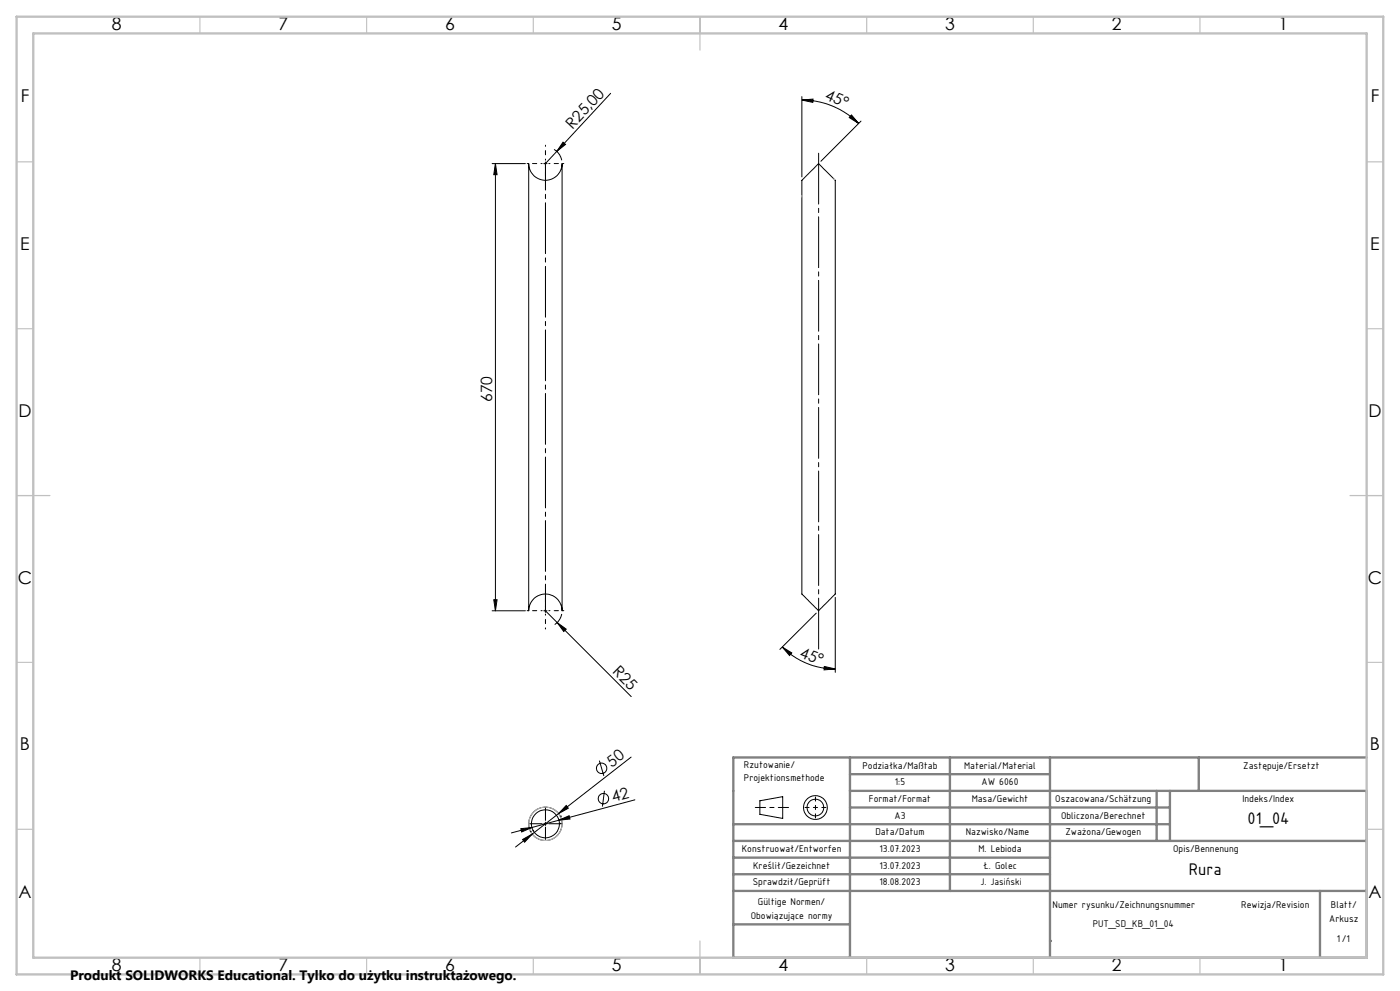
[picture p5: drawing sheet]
<svg xmlns="http://www.w3.org/2000/svg" width="420mm" height="297mm" viewBox="0 0 420 297" stroke-linecap="round" stroke-linejoin="round" font-family="sans-serif">
<g fill="none" stroke="#000" stroke-width=".3">
<path d="M183.2 28l-19.6 21M240.6 29v24M240.6 30l3.3-.3-.1 1zM240.6 30a24.2 24.2 0 0 1 17 7M255.4 34.5l2.2 2.5-2.8-1.8zM258.3 36.3l-12 12M147.6 49h10M148.6 49l.5 3.3h-1zM148.6 49v134.1M158.6 49a5 5 0 0 0 5 5 5 5 0 0 0 5-5v134.1a5 5 0 0 0-5-5.1 5 5 0 0 0-5 5.1zM163.1 49h1M163.6 48.5v1"/>
<path d="M166.2 44.8l1.3 1.1 1 2.1M168.9 42.6l.8 .7-2.7 2.1zM240.6 54l5-5 5 5v124l-5 5.1-5-5.1zM148.1 179.7h1l-.5 3.4zM250.6 179v22.5M147.6 183.1h10M163.1 183.1h1M163.6 182.5v1M163.6 183.1l25.8 25.7M167.1 186.6l2.8 2-.8 .7zM168.5 184l-.7 1.8-1.4 1.4M234.7 193.9l2.8 1.8-.6 .8z"/>
<path d="M234.7 193.9a22.3 22.3 0 0 0 15.9 6.6M244.9 183.8l-10.9 10.8M247.3 199.7l3.3 .8-3.4 .3zM179.8 228l1.4 4.5M181.3 237l-.6 4.7M189.3 226.9l-29.6 23.1M190.5 239.7l-30.9 8.3M228 240l6.8-1.2v6.5l-6.8-1.3zM156.2 248.4l3.4-.4-3.1 1.3zM156.8 251.6l2.9-1.6-2.3 2.4zM159.1 249.2h.1M159.6 248l-6.2 1.6"/>
<path d="M159.7 250l-5 3.9M159.8 249h.1M163.1 246.9h1M163.6 246.4v1M167.7 245.8l3-1.3 .3 1zM167.9 246.8h.1M168.2 244.6h.1M169.9 241.4l.6 .8-2.9 1.6z"/>
<circle cx="180.5" cy="230.3" r="1.55"/>
<circle cx="181" cy="239.4" r="1.55"/>
<circle cx="163.6" cy="246.9" r="5"/>
<circle cx="163.6" cy="246.9" r="4.2"/>
<circle cx="244.6" cy="242" r="3.6"/>
<circle cx="244.6" cy="242" r="2.49"/>
</g>
<g fill="none" stroke="#c0c0c0" stroke-width=".3">
<path d="M240.6 58.5v.6M250.1 53.6l.3 .3"/>
<circle cx="163.6" cy="246.9" r="5"/>
</g>
<path d="M162.6 246.9h-3.7M163.6 247.9v3.7M163.6 245.9v-3.7M164.6 246.9h3.7" fill="none" stroke="#000" stroke-width=".3" stroke-dasharray="15.2 1.3 1.3 1.3"/>
<path d="M162.6 49h-4.5M163.6 48v-4.5M163.6 50v4.5M164.6 49h4.5M162.6 183h-4.5M163.6 182v-4.5M163.6 184v4.5M164.6 183h4.5" fill="none" stroke="#000" stroke-width=".3" stroke-dasharray="15.2 1.3 1.3 1.3" stroke-dashoffset="14.9"/>
<path d="M244.6 238.9v6.2M241.5 242h6.3" fill="none" stroke="#000" stroke-width=".3" stroke-dasharray="15.2 1.3 1.3 1.3" stroke-dashoffset="14"/>
<path d="M226.6 242h10" fill="none" stroke="#000" stroke-width=".3" stroke-dasharray="15.2 1.3 1.3 1.3" stroke-dashoffset="12.2"/>
<path d="M163.6 49v134" fill="none" stroke="#000" stroke-width=".3" stroke-dasharray="15.2 1.3 1.3 1.3" stroke-dashoffset="7.3"/>
<path d="M245.6 44.9v150.7" fill="none" stroke="#000" stroke-width=".3" stroke-dasharray="15.2 1.3 1.3 1.3" stroke-dashoffset="-1.1"/>
<g fill="none" stroke="#808080" stroke-width=".7">
<path d="M255 227v60M255 232h60M285 227v40M315 227v60M347 237v15M351 237v15M359.6 227v10M410 227h-190v60h190v-50h-155M220 247h131M220 252h190M220 257h95M255 242h96"/>
<path d="M220 262h95M220 267h190M220 277h35M396 267v20M315 282h.1"/>
</g>
<g fill="none" stroke="#c0c0c0" stroke-width=".35">
<path d="M60 5v5M110 5v5M160 5v5M210 5v10M260 5v5M310 5v5M360 5v5M5 48.5h5M410 48.5h5M5 98.5h5M410 98.5h5M5 148.5h10"/>
<path d="M405 148.5h10M5 198.5h5M410 198.5h5M5 248.5h5M410 248.5h5M60 287v5M110 287v5M160 287v5M210 282v10M260 287v5M310 287v5M360 287v5"/>
</g>
<path d="M5 5h410v287h-410zM10 10h400v277h-400z" fill="none" stroke="#c0c0c0" stroke-width=".7"/>
<g fill="#000">
<path d="M168.9 42.6l.8 .7-2.7 2.1zM167.1 186.6l2.8 2-.8 .7z"/>
<path d="M255.4 34.5l2.2 2.5-2.8-1.8zM240.6 30l3.3-.3-.1 1z"/>
<path d="M148.6 49l.5 3.3h-1zM148.1 179.7h1l-.5 3.4z"/>
<path d="M234.7 193.9l2.8 1.8-.6 .8zM247.3 199.7l3.3 .8-3.4 .3z"/>
<path d="M156.2 248.4l3.4-.4-3.1 1.3zM167.7 245.8l3-1.3 .3 1z"/>
<path d="M156.8 251.6l2.9-1.6-2.3 2.4zM169.9 241.4l.6 .8-2.9 1.6z"/>
</g>
<g font-size="5.4">
<text x="374.3" y="246.8">01_04</text>
<text x="356.7" y="262.1">Rura</text>
</g>
<g font-size="5.3">
<text x="33.5" y="8.9">8</text>
<text x="83.5" y="8.9">7</text>
<text x="133.5" y="8.9">6</text>
<text x="183.5" y="8.9">5</text>
<text x="233.5" y="8.9">4</text>
<text x="283.5" y="8.9">3</text>
<text x="333.5" y="8.9">2</text>
<text x="383.5" y="8.9">1</text>
<text x="6.2" y="30.7">F</text>
<text x="411.2" y="30.7">F</text>
<text x="6.1" y="74.9">E</text>
<text x="411.1" y="74.9">E</text>
<text x="5.5" y="124.9">D</text>
<text x="410.5" y="124.9">D</text>
<text x="5.3" y="174.9">C</text>
<text x="410.3" y="174.9">C</text>
<text x="6" y="224.9">B</text>
<text x="411" y="224.9">B</text>
<text x="5.5" y="269.2">A</text>
<text x="410.5" y="269.2">A</text>
<text x="33.5" y="290.9">8</text>
<text x="83.5" y="290.9">7</text>
<text x="133.5" y="290.9">6</text>
<text x="183.5" y="290.9">5</text>
<text x="233.5" y="290.9">4</text>
<text x="283.5" y="290.9">3</text>
<text x="333.5" y="290.9">2</text>
<text x="383.5" y="290.9">1</text>
</g>
<g font-size="4.7">
<text x="247.3" y="29.6" transform="rotate(23 247.3 29.6)">45°</text>
<text x="171.7" y="38.8" transform="rotate(-47 171.7 38.8)">R25,00</text>
<text x="147.6" y="120.5" transform="rotate(-90 147.6 120.5)">670</text>
<text x="239.7" y="196.8" transform="rotate(21 239.7 196.8)">45°</text>
<text x="183.5" y="201.5" transform="rotate(45 183.5 201.5)">R25</text>
<text x="183.6" y="230" transform="rotate(-38 183.6 230)">50</text>
<text x="184" y="240.3" transform="rotate(-15 184 240.3)">42</text>
</g>
<text font-size="4.1" x="21" y="293.7">Produkt SOLIDWORKS Educational. Tylko do użytku instruktażowego.</text>
<g font-size="3.2">
<text x="223.2" y="230">Rzutowanie/</text>
<text x="258.7" y="230.3">Podziałka/Maßtab</text>
<text x="289.3" y="230.3">Material/Material</text>
<text x="373" y="230.3">Zastępuje/Ersetzt</text>
<text x="223.2" y="234.2">Projektionsmethode</text>
<text x="268.5" y="235.4">1:5</text>
<text x="294.5" y="235.4">AW 6060</text>
<text x="260.7" y="240.4">Format/Format</text>
<text x="268.4" y="245.4">A3</text>
<text x="291.5" y="240.4">Masa/Gewicht</text>
<text x="316.6" y="240.4">Oszacowana/Schätzung</text>
<text x="318.3" y="245.4">Obliczona/Berechnet</text>
<text x="372.7" y="240.4">Indeks/Index</text>
<text x="262.6" y="250.4">Data/Datum</text>
<text x="289.7" y="250.4">Nazwisko/Name</text>
<text x="319.6" y="250.4">Zważona/Gewogen</text>
<text x="222.6" y="255.4">Konstruował/Entworfen</text>
<text x="263.9" y="255.4">13.07.2023</text>
<text x="293.5" y="255.4">M. Lebioda</text>
<text x="351.9" y="255.4">Opis/Bennenung</text>
<text x="225.9" y="260.4">Kreślił/Gezeichnet</text>
<text x="263.9" y="260.4">13.07.2023</text>
<text x="294.9" y="260.4">Ł. Golec</text>
<text x="225.8" y="265.4">Sprawdził/Geprüft</text>
<text x="263.9" y="265.4">18.08.2023</text>
<text x="225.2" y="275.4">Obowiązujące normy</text>
<text x="227.4" y="271.3">Gültige Normen/</text>
<text x="315.8" y="272.1">Numer rysunku/Zeichnungsnummer</text>
<text x="372.4" y="272.1">Rewizja/Revision</text>
<text x="399.3" y="272">Blatt/</text>
<text x="327.8" y="277.9">PUT_SD_KB_01_04</text>
<text x="398.8" y="276.2">Arkusz</text>
<text x="401.1" y="282.2">1/1</text>
</g>
<text font-size="3.1" x="294.2" y="265.4">J. Jasiński</text>
</svg>
